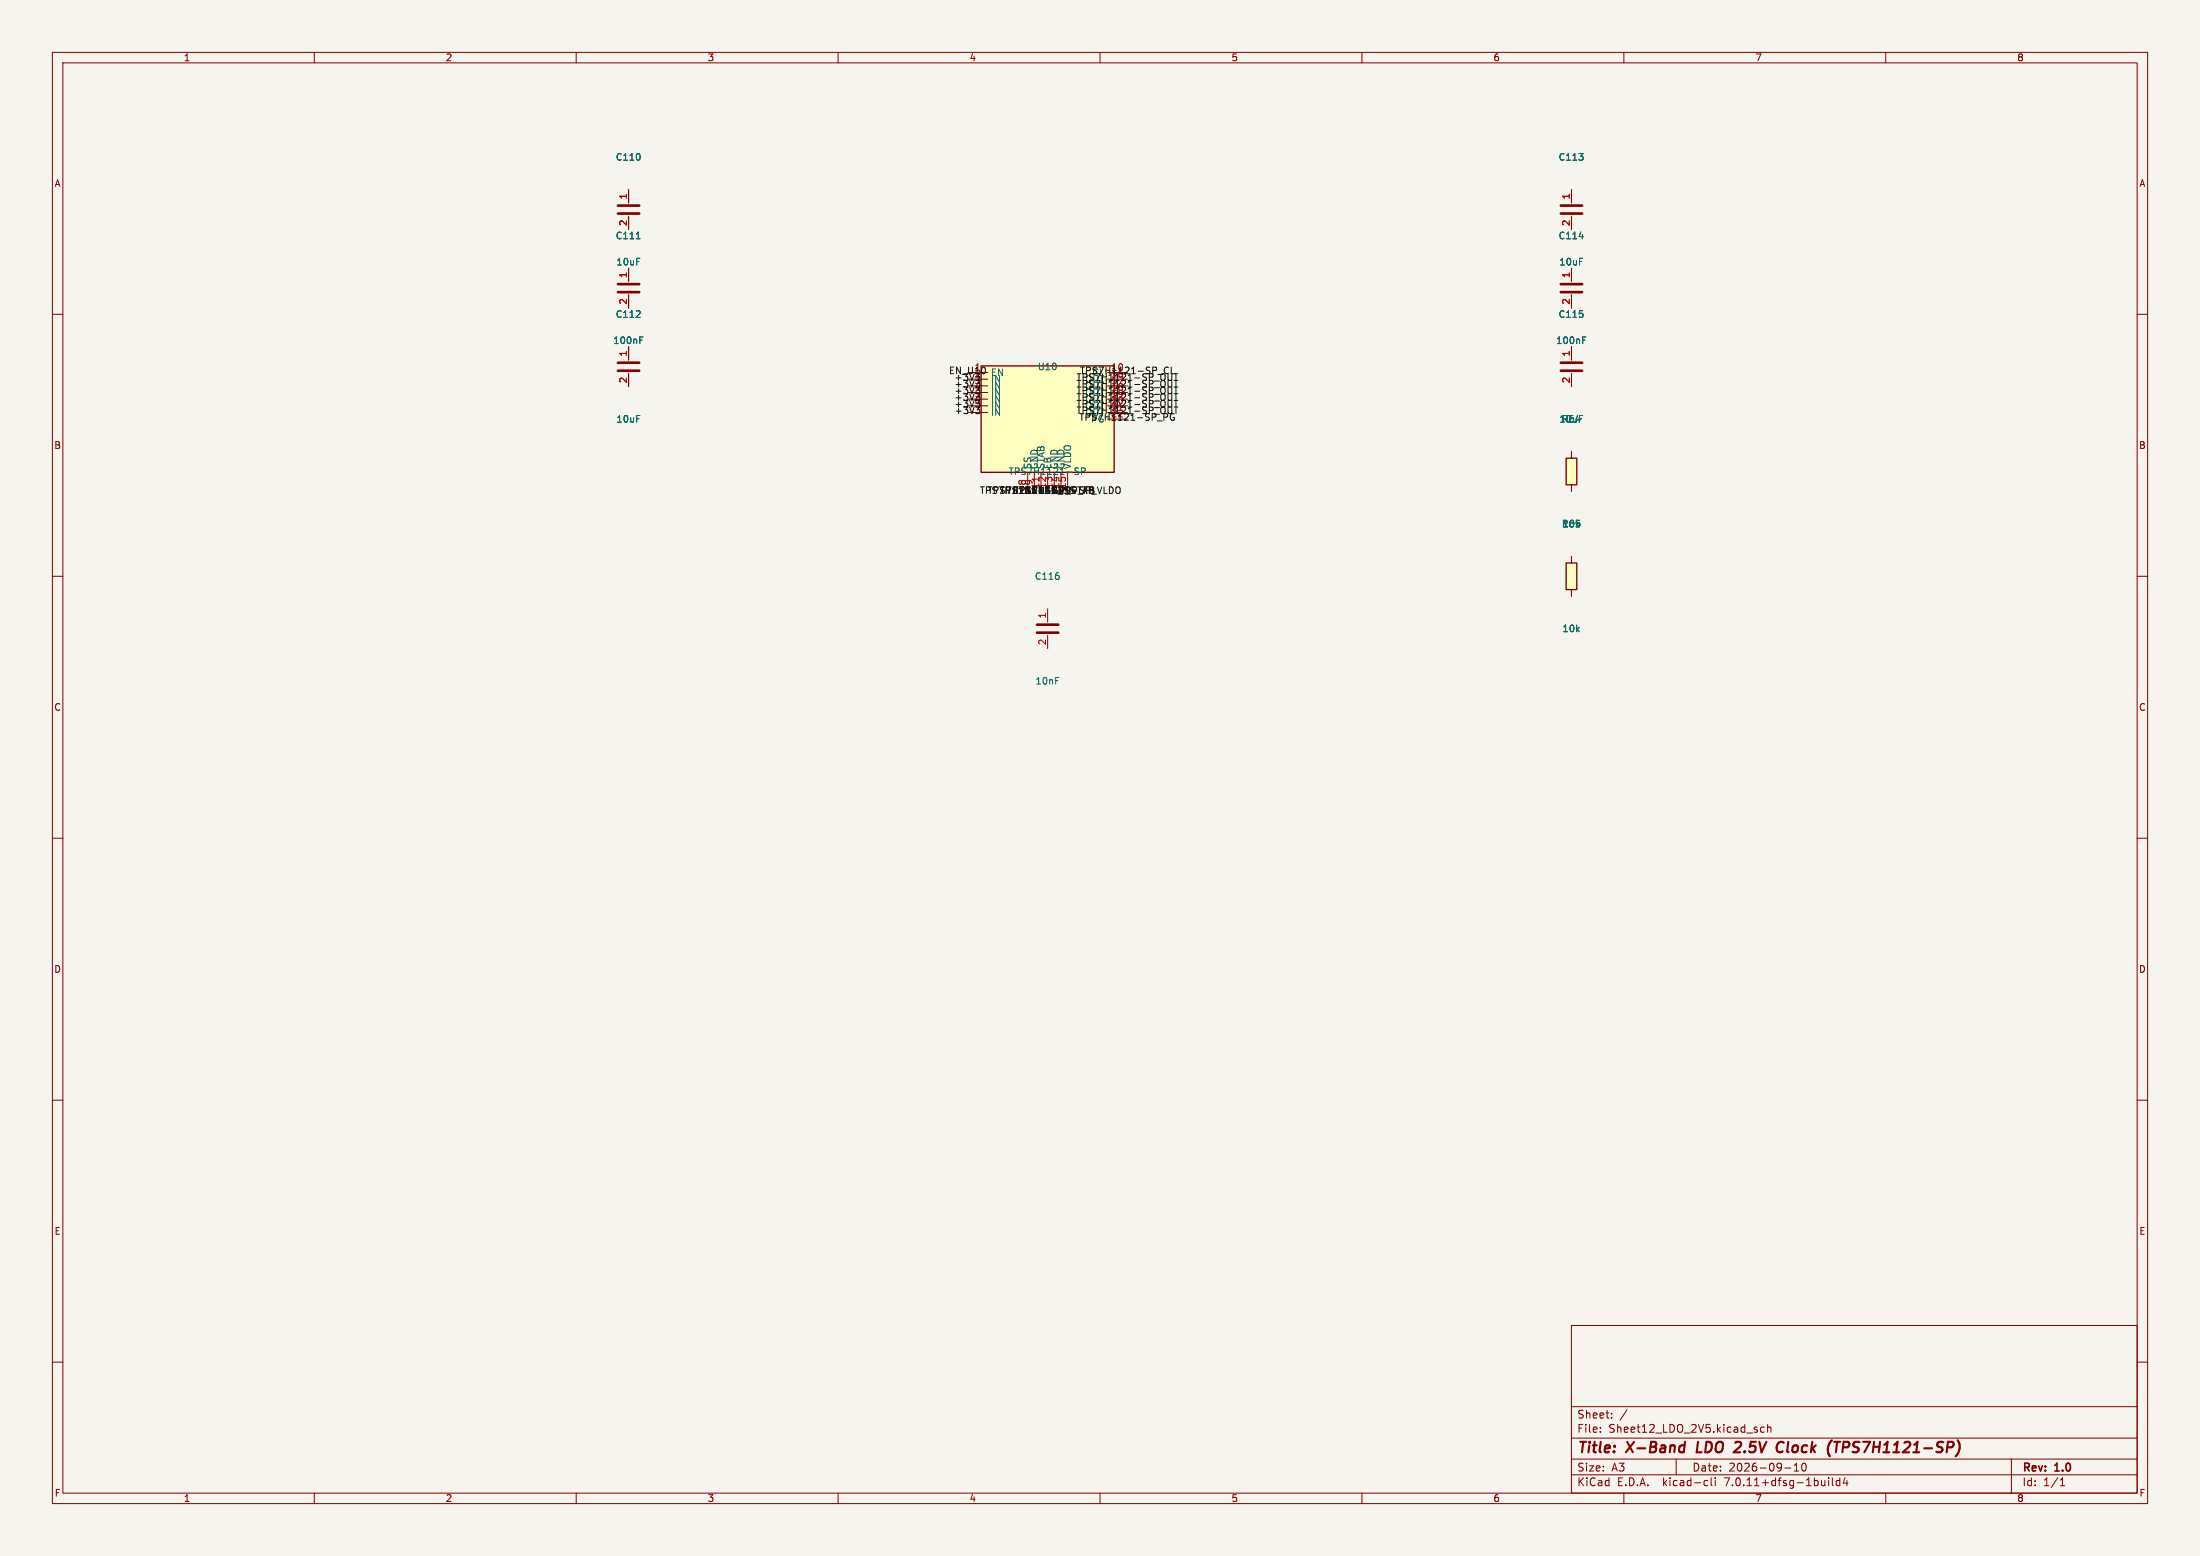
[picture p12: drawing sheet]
<svg xmlns="http://www.w3.org/2000/svg" width="420mm" height="297mm" viewBox="0 0 420 297" stroke-linecap="round" stroke-linejoin="round" font-family="sans-serif">
<path d="M0 0h420v297h-420z" fill="#f5f4ef" stroke="#f5f4ef" stroke-width=".19"/>
<g fill="none" stroke="#840000" stroke-width=".19">
<path d="M10 10h400v277h-400zM12 12h396v273h-396zM60 10v2M110 10v2M160 10v2M210 10v2M260 10v2M310 10v2M360 10v2M120 36.2v2.5M300 36.2v2.5M10 60h2"/>
<path d="M120 41.3v2.5M120 51.2v2.5M120 56.3v2.5M300 41.3v2.5M300 51.2v2.5M300 56.3v2.5M408 60h2M120 66.2v2.5M120 71.3v2.5M184.8 71.1h3.8M184.8 72.4h3.8M184.8 73.7h3.8"/>
<path d="M184.8 74.9h3.8M184.8 76.2h3.8M184.8 77.5h3.8M184.8 78.7h3.8M211.4 71.1h3.8M211.4 72.4h3.8M211.4 73.7h3.8M211.4 74.9h3.8M211.4 76.2h3.8M211.4 77.5h3.8M211.4 78.7h3.8M300 66.2v2.5"/>
<path d="M300 71.3v2.5M196.2 90.2v3.8M197.5 90.2v3.8M198.7 90.2v3.8M200 90.2v3.8M201.3 90.2v3.8M202.5 90.2v3.8M203.8 90.2v3.8M211.4 80h3.8M300 86.2v1.3M300 92.5v1.3M10 110h2"/>
<path d="M200 116.2v2.5M300 106.2v1.3M300 112.5v1.3M408 110h2M200 121.3v2.5M10 160h2M408 160h2M10 210h2M408 210h2M10 260h2M300 253h108v32h-108zM408 260h2"/>
<path d="M300 278.5h108M300 274.5h108M300 268.5h108M305.5 273.2v.2M305.5 272.5v.1M307.7 270.5v.2M307.7 269.8v.1M310.6 269.1l-1.3 1.9M320 278.5v3M336.8 272.5l-.4-.1-.3 .3 .1 .6h.6M337.4 272.5l.3-.1 .3 .1 .1 .9M337.4 271.9v1.5"/>
<path d="M342.5 279.7l.4-.4v1.5M344.2 279.4l.1-.1a.8 .8 0 0 1 .5 .7 .8 .8 0 0 1-.5 .8 1 1 0 0 1-.1-1.4zM384 278.5v6.5M60 285v2M110 285v2M160 285v2M210 285v2M260 285v2M300 281.5h108M310 285v2M325.6 282.6l.4 .1M326 283.5l-.4 .1"/>
<path d="M326.7 282.1v1.3l.2 .2M327.4 282.1v.1M327.4 282.6v1M340.7 280.2h1.2M342.5 280.8h.9M349.1 282.1v.1M349.1 282.6v1M349.8 282.1v1.3l.2 .2M351.2 282.7l-.4-.1-.3 .3 .2 .6h.5M351.2 282.1v1.5M352.2 282l-.3 1.1h.9M352.6 282.6v1"/>
<path d="M360 285v2M393.3 283.6h.9M393.3 282.5l.4-.4v1.5"/>
</g>
<path d="M321.7 275.2l-.3 2M324.2 275.2l-.3 2h1M331.6 275.2h.5M332.2 276.1l-1.2 1.1h1.2M339.7 275.3a.68 .68 0 0 1 .8 .1M340.3 277l-.6 .2M350.2 275.2h1.1M350.7 275.2l-.2 2" fill="none" stroke="#840000" stroke-width=".4"/>
<g fill="none" stroke="#840000" stroke-width=".51">
<path d="M118 39.2h4M298 39.2h4M118 40.8h4M118 55.8h4M118 54.2h4M298 40.8h4M298 55.8h4M298 54.2h4M118 70.8h4M118 69.2h4M298 70.8h4M298 69.2h4"/>
<path d="M198 119.2h4M198 120.8h4"/>
</g>
<g fill="#ffffc2" stroke="#ffffc2" stroke-width=".19">
<path d="M187.3 69.8h25.4v20.4h-25.4z"/>
<path d="M299 87.5h2v5h-2z"/>
<path d="M299 107.5h2v5h-2z"/>
</g>
<path d="M187.3 69.8h25.4v20.4h-25.4zM299 87.5h2v5h-2zM299 107.5h2v5h-2z" fill="none" stroke="#840000" stroke-width=".25"/>
<g fill="none" stroke="#006464" stroke-width=".19">
<path d="M121.5 45.6h.7M301.5 45.2h.8M122.1 64.9h.5M122.1 64.3h.7M207.4 73.8l.3 .4M207.7 76.8h-.1a.81 .81 0 0 0 .1 1.2M207.7 74.2h.3M207.7 78l-.2 .2-.1 .7M207.7 75.5h.3M207.7 74.2l-.1 .1a.81 .81 0 0 0 .1 1.2M207.7 75.5l-.1 .1a.81 .81 0 0 0 .1 1.2M207.7 76.8h.3"/>
<path d="M207.7 78h.3M208 74.2l.1 .1a.81 .81 0 0 1-.1 1.2M208 75.5l.1 .1a.81 .81 0 0 1-.1 1.2M208 76.8h.1a.81 .81 0 0 1-.1 1.2M208 78l.2 .2 .1 .7M208.3 73.8l-.3 .4M208.8 74l.3 .2h.3l.2-.2M208.8 74.2v1.1l.3 .2 .3-.1 .2-.1v-1.1M208.8 75.5v1l.3 .3 .3-.1 .2-.2v-1M208.8 76.8v1l.3 .2h.3l.2-.2v-1M208.8 78v1.1M209.6 78v1.1"/>
<path d="M210 74.2h.7M210 75.5h.7M210 76.8h.7M210 78h.7M210.3 73v6.3M302.1 64.9h.5M302.1 64.3h.7M205.4 89.9l.4 .1 .1 .3-.2 .3h-.3M205.4 89.3l.5 .1M206.5 90l.6-.1 .1-.2-.1-.3-.6-.1v1.3"/>
</g>
<g fill="none" stroke="#0f0f0f" stroke-width=".19">
<path d="M182.5 77.2h1M183 71.6v1M183 75.5v.9M183 76.7v1M184 76.4h.8l-.5 .5 .4 .1 .1 .4M184 76.3l.2 .1M184.8 75.9v.3l-.3 .2M185.1 71.3l.4 1.3M185.1 76.4l.4 1.3M185.1 75.2l.4 1.2M205.6 73.9h.8M205.6 75.2h.8"/>
<path d="M205.6 76.4h.8M205.6 77.7h.8M206 72.6v6.4M206.8 73.9v5.1M206.8 75.2h.5l.2 .2-.1 .4h-.6M206.8 76.4h.5l.2 .3-.1 .3-.6 .1M206.8 77.7h.5l.2 .2-.1 .4-.6 .1M207.4 74l.1 .3-.1 .2h-.6M208 75.1l.7 .1M208 76.4l.7 .1M208 77.6l.7 .2M208 74v.4l.7 .4-.2 .4"/>
<path d="M208.2 75.2l-.2 .3 .6 .4 .1 .3-.2 .2M208.2 76.4l-.2 .4 .6 .4 .1 .2-.2 .3M208.2 77.7l-.2 .2v.3l.7 .4M209.1 75.2h.9l-.6 1.2M209.1 76.4h.9l-.6 1.3M209.1 77.7h.9l-.6 1.3M210 73.9l-.6 1.3M210.5 73.9v5.1M210.5 74.5h.7M210.5 75.8h.7M210.5 77h.7M210.5 78.3h.7"/>
<path d="M211.2 73.9v5.1M214.6 73.9l.3 .2-.1 .3-.7 .8h.8M214.6 77.7l.3 .2-.1 .3-.7 .8M214.6 75.2l.3 .2-.1 .3-.7 .7h.8M214.6 76.4l.3 .3-.1 .3-.7 .7h.8M214.8 73.2l-.7 .7h.8M215.4 73.9h.7M215.4 75.2h.7M215.4 76.4h.7M215.4 77.7h.7M215.7 72.6v6.4M215.7 75.2l-.3 .3"/>
<path d="M215.7 73.9l-.3 .3M215.7 76.4l-.3 .4M215.7 77.7l-.3 .4M216.6 74.7h1M216.6 75.9h1M216.6 77.2h1M216.6 78.5h1M218.1 73.8l.8 .1M218.1 75.1l.8 .1M218.1 76.4l.8 .1M218.1 77.6l.8 .2M218.4 75.2l-.3 .3 .7 .4 .1 .3-.3 .2"/>
<path d="M218.4 73.9l-.3 .3 .7 .5 .1 .2-.3 .3M218.4 76.4l-.3 .4 .7 .4 .1 .2-.3 .3M218.4 77.7l-.3 .2 .1 .3 .7 .4M218.9 73.6l-.3 .3M219.4 73.9h.5l.2 .2-.1 .4h-.6M219.4 72.6v6.4M219.4 75.2h.5l.2 .2-.1 .4h-.6M219.4 76.4h.5l.2 .3-.1 .3-.6 .1M219.4 77.7h.5l.2 .2-.1 .4-.6 .1M220.4 74h.9M220.4 75.3h.9M220.4 76.5h.9"/>
<path d="M220.4 77.8h.9M221.7 73.7l.2 .2M221.9 73.9h.2M221.9 75.2h.2M221.9 77.7l-.1 .1a.98 .98 0 0 0-.1 1M221.9 73.9h-.1a.81 .81 0 0 0 .1 1.3M221.9 75.2h-.1a.81 .81 0 0 0 .1 1.2M221.9 76.4l-.1 .1a.81 .81 0 0 0 .1 1.2M221.9 76.4h.2M221.9 77.7h.2M222.1 73.9h.2a.81 .81 0 0 1-.2 1.3M222.1 75.2h.2a.81 .81 0 0 1-.2 1.2"/>
<path d="M222.1 76.4l.2 .1a.81 .81 0 0 1-.2 1.2M222.1 77.7l.2 .1a.98 .98 0 0 1 .1 1M222.2 79h.5l.2 .2-.1 .4h-.6M222.4 73.7l-.3 .2M223 77.7v1l.2 .3h.3l.2-.3v-1M223 73.9v1l.2 .3h.3l.2-.3v-1M223 75.2v1l.2 .2h.3l.2-.2v-1M223 76.4v1l.2 .3h.3l.2-.3v-1M223 70.2l-.3-.1-.3 .2M223.6 70.1v1.2h1.3M223.7 71.3v1.1l-.2 .2h-.3M223.7 72.6l-.1 1.2-.4 .1-.2-.3"/>
<path d="M224.1 79a.59 .59 0 0 0-.7 .6 .59 .59 0 0 0 .7 .6l.1-.5h-.3M224.1 72.6h.8M224.1 73.9h.8M224.1 75.2h.8M224.1 76.4h.8M224.1 77.7h.8M224.5 71.3v7.7M212.3 93l.2 .5-.2 .6M213.1 93.1l.2-.2a.43 .43 0 0 1 .5 .5v.4a.42 .42 0 0 1-.4 .4 .42 .42 0 0 1-.4-.4z"/>
</g>
<g font-size="2.8" fill="#840000">
<text x="301" y="277.9">Title:</text>
<text x="310.6" y="277.9">X-Band</text>
<text x="324.8" y="277.9">LDO</text>
<text x="332.8" y="277.9">2.5V</text>
<text x="341.6" y="277.9">Clock</text>
<text x="352.1" y="277.9">(TPS7H1121-SP)</text>
</g>
<g font-size="2.1" fill="#840000">
<text x="301" y="273.7">File:</text>
<text x="301" y="271">Sheet:</text>
<text x="307.1" y="273.7">Sheet12_LDO_2V5.kicad_sch</text>
<text x="301" y="281.1">Size:</text>
<text x="307.6" y="281.1">A3</text>
<text x="323" y="281.1">Date:</text>
<text x="330" y="281.1">2026-09-10</text>
<text x="386" y="281.3">Rev:</text>
<text x="392.4" y="281.3">1.0</text>
<text x="301" y="283.9">KiCad</text>
<text x="308.7" y="283.9">E.D.A.</text>
<text x="317.6" y="283.9">kicad-cli</text>
<text x="329.5" y="283.9">7.0.11+dfsg-1build4</text>
<text x="386" y="283.9">Id:</text>
<text x="390.1" y="283.9">1/1</text>
</g>
<g font-size="1.8" fill="#840000">
<text x="35" y="11.9">1</text>
<text x="85" y="11.9">2</text>
<text x="135" y="11.9">3</text>
<text x="185" y="11.9">4</text>
<text x="235" y="11.9">5</text>
<text x="285" y="11.9">6</text>
<text x="335" y="11.9">7</text>
<text x="385" y="11.9">8</text>
<text x="10.3" y="35.9">A</text>
<text x="408.3" y="35.9">A</text>
<text x="10.3" y="85.9">B</text>
<text x="408.2" y="85.9">B</text>
<text x="10.3" y="135.9">C</text>
<text x="408.2" y="135.9">C</text>
<text x="10.3" y="185.9">D</text>
<text x="408.2" y="185.9">D</text>
<text x="10.3" y="235.9">E</text>
<text x="408.3" y="235.9">E</text>
<text x="10.3" y="285.9">F</text>
<text x="35" y="286.9">1</text>
<text x="85" y="286.9">2</text>
<text x="135" y="286.9">3</text>
<text x="185" y="286.9">4</text>
<text x="235" y="286.9">5</text>
<text x="285" y="286.9">6</text>
<text x="335" y="286.9">7</text>
<text x="385" y="286.9">8</text>
<text x="408.3" y="285.9">F</text>
</g>
<g font-size="1.8" fill="#006464">
<text x="117.4" y="30.9">C110</text>
<text x="297.4" y="30.9">C113</text>
<text x="117.4" y="45.9">C111</text>
<text x="297.4" y="45.9">C114</text>
<text x="117.6" y="50.9">10uF</text>
<text x="297.6" y="50.9">10uF</text>
<text x="117" y="65.9">100nF</text>
<text x="117.4" y="60.9">C112</text>
<text x="297" y="65.9">100nF</text>
<text x="297.4" y="60.9">C115</text>
<text x="189.1" y="72">EN</text>
<text x="198" y="70.9">U10</text>
<text x="189.1" y="73.2">IN</text>
<text x="189.1" y="74.5">IN</text>
<text x="189.1" y="75.8">IN</text>
<text x="189.1" y="77.1">IN</text>
<text x="117.6" y="80.9">10uF</text>
<text x="189.1" y="78.3">IN</text>
<text x="189.1" y="79.6">IN</text>
<text x="297.6" y="80.9">10uF</text>
<text x="298.1" y="80.9">R64</text>
<text x="197.1" y="89.7" transform="rotate(-90 197.1 89.7)">SS</text>
<text x="198.3" y="89.7" transform="rotate(-90 198.3 89.7)">GND</text>
<text x="199.6" y="89.7" transform="rotate(-90 199.6 89.7)">STAB</text>
<text x="200.9" y="89.7" transform="rotate(-90 200.9 89.7)">FB</text>
<text x="202.1" y="89.7" transform="rotate(-90 202.1 89.7)">GND</text>
<text x="203.4" y="89.7" transform="rotate(-90 203.4 89.7)">GND</text>
<text x="204.7" y="89.7" transform="rotate(-90 204.7 89.7)">VLDO</text>
<text x="192.5" y="90.9">TPS7H1121-SP</text>
<text x="298.2" y="100.9">10k</text>
<text x="197.4" y="110.9">C116</text>
<text x="298.2" y="120.9">10k</text>
<text x="197.6" y="130.9">10nF</text>
</g>
<g font-size="1.8" fill="#a90000">
<text x="119.7" y="38.2" transform="rotate(-90 119.7 38.2)">1</text>
<text x="299.7" y="38.2" transform="rotate(-90 299.7 38.2)">1</text>
<text x="119.7" y="43.2" transform="rotate(-90 119.7 43.2)">2</text>
<text x="299.7" y="43.2" transform="rotate(-90 299.7 43.2)">2</text>
<text x="119.7" y="53.2" transform="rotate(-90 119.7 53.2)">1</text>
<text x="299.7" y="53.2" transform="rotate(-90 299.7 53.2)">1</text>
<text x="119.7" y="58.2" transform="rotate(-90 119.7 58.2)">2</text>
<text x="299.7" y="58.2" transform="rotate(-90 299.7 58.2)">2</text>
<text x="119.7" y="68.2" transform="rotate(-90 119.7 68.2)">1</text>
<text x="299.7" y="68.2" transform="rotate(-90 299.7 68.2)">1</text>
<text x="119.7" y="73.2" transform="rotate(-90 119.7 73.2)">2</text>
<text x="299.7" y="73.2" transform="rotate(-90 299.7 73.2)">2</text>
<text x="199.7" y="118.2" transform="rotate(-90 199.7 118.2)">1</text>
<text x="199.7" y="123.2" transform="rotate(-90 199.7 123.2)">2</text>
</g>
<g font-size="1.8" fill="#0f0f0f">
<text x="181.1" y="71.6">EN_U10</text>
<text x="186" y="70.9">1</text>
<text x="206.1" y="71.6">TPS7H1121-SP_CL</text>
<text x="208.4" y="72">CL</text>
<text x="212" y="70.9">10</text>
<text x="182.1" y="75.4">+3V3</text>
<text x="182.1" y="74.2">+3V3</text>
<text x="186" y="72.1">2</text>
<text x="186" y="73.4">3</text>
<text x="186" y="74.7">4</text>
<text x="186" y="75.9">5</text>
<text x="186" y="77.2">6</text>
<text x="205.4" y="72.9">TPS7H1121-SP_OUT</text>
<text x="207.1" y="73.2">OUT 17</text>
<text x="212" y="72.1">16</text>
<text x="212" y="74.7">18</text>
<text x="212" y="75.9">19</text>
<text x="212" y="77.2">20</text>
<text x="182.1" y="79.2">+3V3</text>
<text x="186" y="78.5">7</text>
<text x="205.9" y="80.5">TPS7H1121-SP_PG</text>
<text x="208.2" y="80.9">PG</text>
<text x="212" y="78.5">21</text>
<text x="212" y="79.7">22</text>
<text x="187" y="94.5">TPS7H1121-SP_SS</text>
<text x="190.8" y="94.5">TPS7H1121-SP_FB</text>
<text x="193.4" y="94.5">TPS7H1121-SP_VLDO</text>
<text x="195.4" y="94.5">GND GND</text>
<text x="195.9" y="92.8" transform="rotate(-90 195.9 92.8)">8</text>
<text x="197.2" y="92.8" transform="rotate(-90 197.2 92.8)">9</text>
<text x="198.5" y="93.4" transform="rotate(-90 198.5 93.4)">11</text>
<text x="199.7" y="93.4" transform="rotate(-90 199.7 93.4)">12</text>
<text x="201" y="93.4" transform="rotate(-90 201 93.4)">13</text>
<text x="202.3" y="93.4" transform="rotate(-90 202.3 93.4)">14</text>
<text x="203.6" y="93.4" transform="rotate(-90 203.6 93.4)">15</text>
</g>
</svg>
